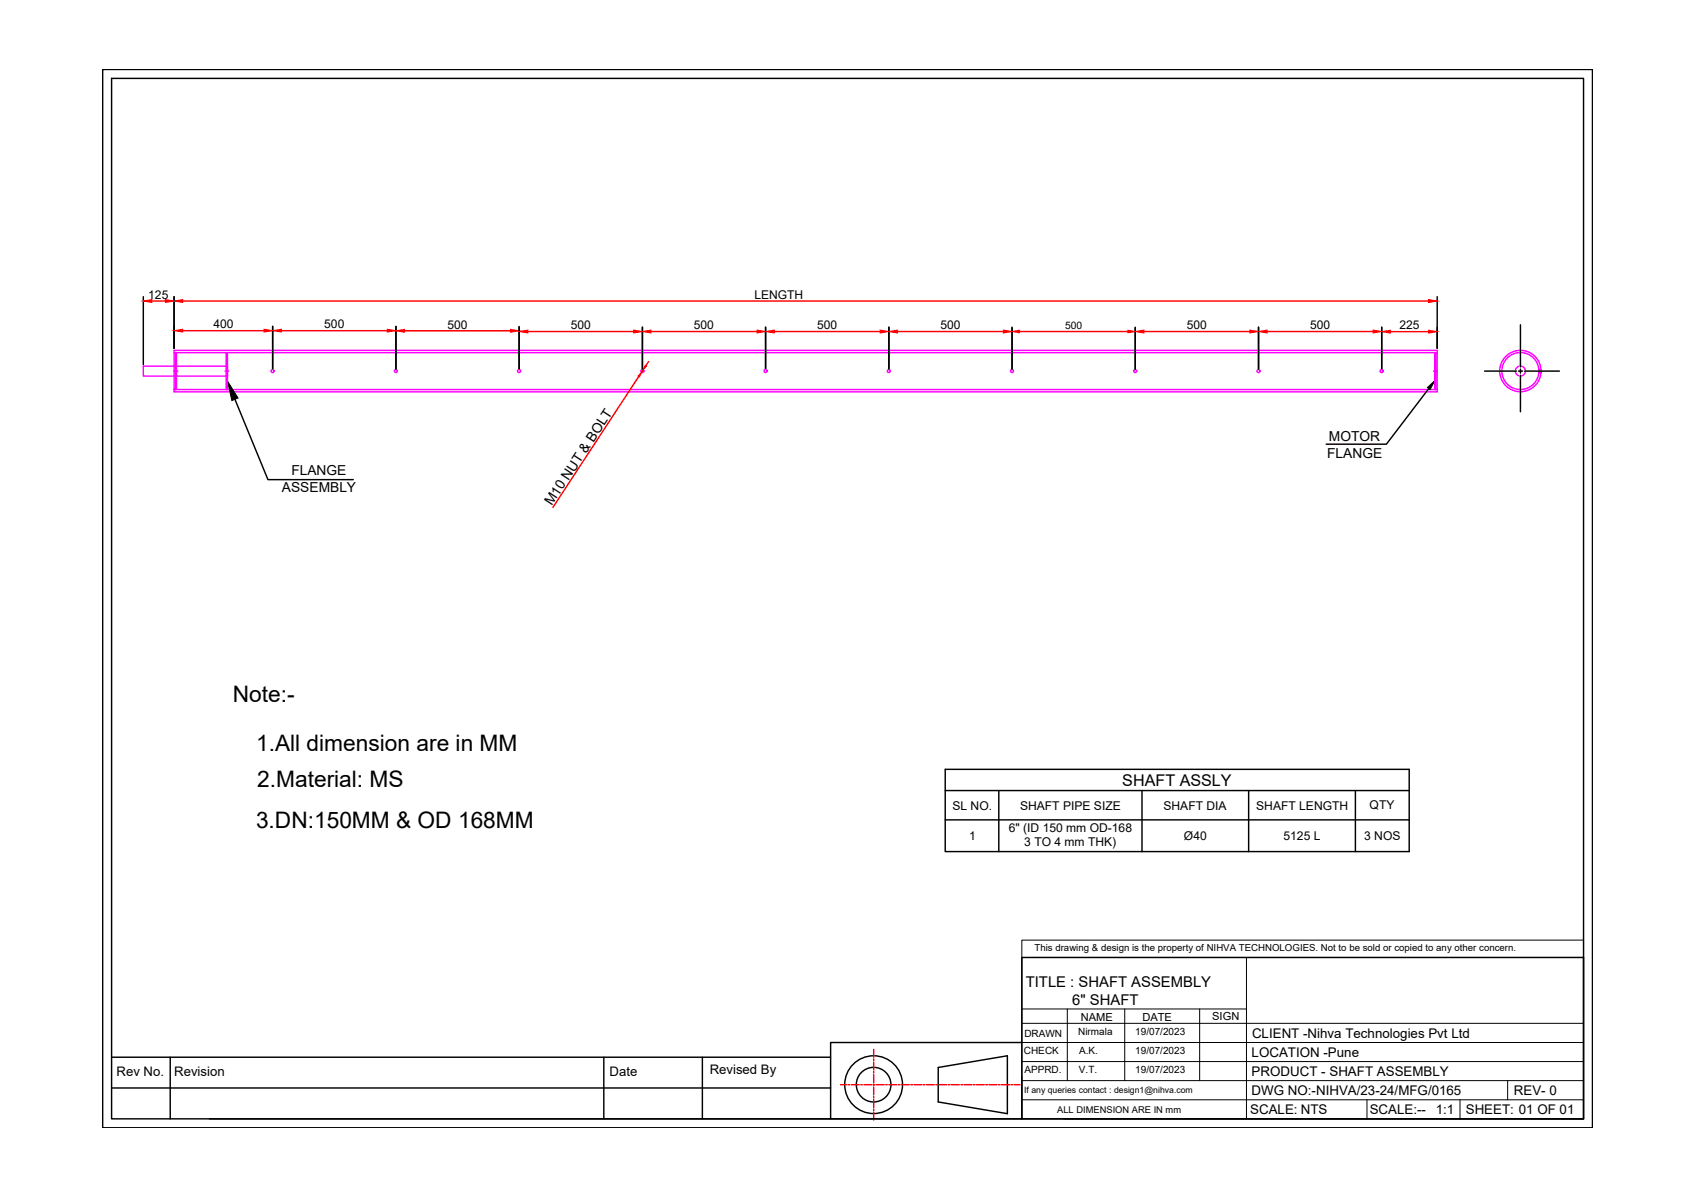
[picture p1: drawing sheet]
<svg xmlns="http://www.w3.org/2000/svg" width="297mm" height="210mm" viewBox="0 0 297 210" stroke-linecap="round" stroke-linejoin="round" font-family="sans-serif">
<!-- layer: 0 -->
<g fill="none" stroke="#f0f" stroke-width=".25">
<path d="M25.1 64.3h14.8v1.7h-14.8zM30.5 61.9h221.7v6.5h-221.7zM30.5 61.9v-.4h221.7v.4M30.5 68.4v.4h221.7v-.4M30.5 65.1h.7M30.8 61.9h.2v6.5h-.2zM30.8 66h.2M30.8 64.2h.2M39.5 65.1h.6M39.7 61.9h.2v6.5h-.2zM39.7 66h.2M39.7 64.2h.2"/>
<path d="M251.5 65.1h.7M251.7 61.9h.2v6.5h-.2zM251.7 66h.2M251.7 64.2h.2M270 64.9h.4M270 65.4h.4"/>
<circle cx="47.8" cy="65.1" r=".26"/>
<circle cx="69.5" cy="65.1" r=".26"/>
<circle cx="91.1" cy="65.1" r=".26"/>
<circle cx="112.7" cy="65.1" r=".26"/>
<circle cx="134.3" cy="65.1" r=".26"/>
<circle cx="155.9" cy="65.1" r=".26"/>
<circle cx="177.6" cy="65.1" r=".26"/>
<circle cx="199.2" cy="65.1" r=".26"/>
<circle cx="220.8" cy="65.1" r=".26"/>
<circle cx="242.4" cy="65.1" r=".26"/>
<circle cx="266.8" cy="65.1" r="3.6"/>
<circle cx="266.8" cy="65.1" r="3.2"/>
<circle cx="266.8" cy="65.1" r=".88"/>
</g>
<g fill="none" stroke="#000" stroke-width=".25">
<path d="M18 12.2h261.4v185.7h-261.4zM19.6 13.8h258.2v182.6h-258.2zM25.1 52.1v11.9M30.5 52.1v9M47.8 57.3v7.4M69.5 57.3v7.4M91.1 57.3v7.4M112.7 57.4v7.3M134.3 57.4v7.3M156 57.4v7.3M177.6 57.4v7.4M199.2 57.4v7.4"/>
<path d="M220.8 57.4v7.3M242.4 57.4v7.3M252.2 52.1v9M266.8 57v7.4M41.2 70.1l5.8 14.1h15M250.7 68.2l-7.5 9.8h-10.5M260.5 65.1h5.5M266.4 65.1h.7M266.8 64.8v.7M266.8 65.8v6.5M267.5 65.1h6.1M165.8 135h81.4v14.5h-81.4z"/>
<path d="M165.8 138.7h81.4M175.2 138.7v10.8M200.4 138.7v10.8M219.1 138.7v10.8M237.8 138.7v10.8M165.8 143.9h81.4M179.3 168h98.5v28.4h-98.5zM19.6 190.9h126.1M19.6 185.5h126.1M29.9 185.5v10.9M105.9 185.5v10.9M123.2 185.5v10.9"/>
<path d="M145.7 196.4h33.6M164.6 187.3l12.1-2v10.2l-12.1-2.1zM179.3 183h-33.6v13.4h-109M186.7 196.4h91.1"/>
<circle cx="153.3" cy="190.4" r="5.1"/>
<circle cx="153.3" cy="190.4" r="3"/>
</g>
<g fill="none" stroke="#f00" stroke-width=".25">
<path d="M26.6 52.8h2.4M32 52.8h218.7M32 58h14.3M49.4 58h18.5M71 58.1h18.6M92.6 58.2h18.6M114.2 58.2h18.6M135.8 58.2h18.6M157.5 58.2h18.5M178.9 58.2h19M200.7 58.2h18.6M222.3 58.2h18.6"/>
<path d="M243.9 58.2h6.8M112.1 66.1l-15.1 22.9M112.8 64.9l-.2 .4M113.8 63.5l-.5 .7M147.5 190.4h1M148.8 190.4h.3M149.4 190.4h1.3M151 190.4h.3M151.6 190.4h1.3M153.2 190.4h.3M153.3 184.2v1.4M153.3 185.8v.3"/>
<path d="M153.3 186.4v1.4M153.3 188v.3M153.3 188.6v1.4M153.3 190.2v.3M153.3 190.8v1.4M153.3 192.4v.3M153.3 193v1.4M153.3 194.6v.3M153.3 195.2v1.4M153.8 190.4h1.3M155.4 190.4h.3M156 190.4h1.3"/>
<path d="M157.6 190.4h.3M158.2 190.4h1.3M159.8 190.4h.3M160.4 190.4h1.3M162 190.4h.3M162.5 190.4h1.4M164.2 190.4h.3M164.7 190.4h1.4M166.4 190.4h.3M166.9 190.4h1.4M168.6 190.4h.3M169.1 190.4h1.4"/>
<path d="M170.8 190.4h.3M171.3 190.4h1.4M173 190.4h.2M173.5 190.4h1.4M175.2 190.4h.3M175.7 190.4h1.4M177.4 190.4h.3M177.9 190.4h1.1"/>
</g>
<g fill="#f00" stroke="#f00" stroke-width=".18">
<path d="M30.5 52.8l1.5-.2v.5z"/>
<path d="M250.7 52.6l1.5 .2-1.5 .3z"/>
<path d="M25.1 52.8l1.5-.2v.5z"/>
<path d="M29 52.6l1.5 .2-1.5 .3z"/>
<path d="M30.5 58l1.5-.2v.5z"/>
<path d="M46.3 57.8l1.5 .2-1.5 .3z"/>
<path d="M47.8 58l1.6-.2v.5z"/>
<path d="M67.9 57.8l1.6 .2-1.6 .3z"/>
<path d="M69.5 58.1l1.5-.3v.5z"/>
<path d="M89.6 57.8l1.5 .3-1.5 .2z"/>
<path d="M91.1 58.2l1.5-.3v.5z"/>
<path d="M111.2 57.9l1.5 .3-1.5 .2z"/>
<path d="M113.2 64.1l.2 .2-.6 .6z"/>
<path d="M112.6 65.3l-.4 .8-.2-.1z"/>
<path d="M112.7 58.2l1.5-.3v.5z"/>
<path d="M132.8 57.9l1.5 .3-1.5 .2z"/>
<path d="M134.3 58.2l1.5-.3v.5z"/>
<path d="M154.4 57.9l1.6 .3-1.6 .2z"/>
<path d="M242.4 58.2l1.5-.2v.5z"/>
<path d="M250.7 58l1.5 .2-1.5 .3z"/>
<path d="M156 58.2l1.5-.3v.5z"/>
<path d="M176 57.9l1.6 .3-1.6 .2z"/>
<path d="M177.6 58.2l1.3-.2v.4z"/>
<path d="M197.9 58l1.3 .2-1.3 .2z"/>
<path d="M199.2 58.2l1.5-.3v.5z"/>
<path d="M219.3 57.9l1.5 .3-1.5 .2z"/>
<path d="M220.8 58.2l1.5-.3v.5z"/>
<path d="M240.9 57.9l1.5 .3-1.5 .2z"/>
</g>
<path d="M39.9 66.9l1.9 3-1.1 .4zM250.4 68l1.3-1.2-.8 1.6z" fill="#000" stroke="#000" stroke-width=".18"/>
<g fill="none" stroke="#000" stroke-width=".18">
<path d="M179.3 165h98.5v3h-98.5zM179.3 179.6h98.5M179.3 168v28.4M179.3 177.1h39.4M181 168h96.8M187.3 177.1v12.6M197.3 177.1v12.6M210.5 177.1v12.6M218.7 168v28.4M179.3 189.7h98.5M179.3 186.3h98.5M179.3 183h98.5"/>
<path d="M179.3 193h98.5M239.8 193v3.4M256.2 193v3.4M264.5 189.7v3.3"/>
</g>
<g font-size="4">
<text x="40.8" y="123.2">Note:-</text>
<text x="44.9" y="131.8">1.All dimension are in MM</text>
<text x="45.1" y="138.2">2.Material: MS</text>
<text x="44.9" y="145.4">3.DN:150MM &amp; OD 168MM</text>
</g>
<text font-size="2.8" x="196.9" y="137.9">SHAFT ASSLY</text>
<g font-size="2.6">
<text x="180" y="173.2">TITLE : SHAFT ASSEMBLY</text>
<text x="188.1" y="176.4">6&quot; SHAFT</text>
</g>
<g font-size="2.4">
<text x="233.2" y="77.4">MOTOR</text>
<text x="51.1" y="83.4">FLANGE</text>
<text x="232.9" y="80.3">FLANGE</text>
<text x="49.5" y="86.4">ASSEMBLY</text>
<text x="96.8" y="88.9" transform="rotate(-57 96.8 88.9)">M10 NUT &amp; BOLT</text>
</g>
<g font-size="2.3">
<text x="219.6" y="185.4">LOCATION -Pune</text>
<text x="219.7" y="182.1">CLIENT -Nihva Technologies Pvt Ltd</text>
<text x="20.4" y="188.8">Rev No.</text>
<text x="30.6" y="188.8">Revision</text>
<text x="107" y="188.8">Date</text>
<text x="124.5" y="188.6">Revised By</text>
<text x="219.6" y="188.8">PRODUCT - SHAFT ASSEMBLY</text>
<text x="219.4" y="195.5">SCALE: NTS</text>
<text x="219.6" y="192.2">DWG NO:-NIHVA/23-24/MFG/0165</text>
<text x="240.3" y="195.5">SCALE:--</text>
<text x="251.9" y="195.5">1:1</text>
<text x="257.2" y="195.5">SHEET: 01 OF 01</text>
<text x="265.6" y="192.1">REV- 0</text>
</g>
<g font-size="2.1">
<text x="26" y="52.4">125</text>
<text x="132.4" y="52.4">LENGTH</text>
<text x="37.5" y="57.6">400</text>
<text x="56.9" y="57.6">500</text>
<text x="78.5" y="57.7">500</text>
<text x="100.1" y="57.8">500</text>
<text x="121.8" y="57.8">500</text>
<text x="143.4" y="57.8">500</text>
<text x="165" y="57.8">500</text>
<text x="208.2" y="57.8">500</text>
<text x="229.9" y="57.8">500</text>
<text x="245.5" y="57.8">225</text>
<text x="167.1" y="142.1">SL NO.</text>
<text x="179" y="142.1">SHAFT PIPE SIZE</text>
<text x="204.1" y="142.1">SHAFT DIA</text>
<text x="220.4" y="142.1">SHAFT LENGTH</text>
<text x="240.3" y="142">QTY</text>
<text x="170" y="147.4">1</text>
<text x="177" y="145.9">6&quot; (ID 150 mm OD-168</text>
<text x="179.7" y="148.5">3 TO 4 mm THK)</text>
<text x="207.7" y="147.4">Ø40</text>
<text x="225.2" y="147.4">5125 L</text>
<text x="239.4" y="147.4">3 NOS</text>
</g>
<g font-size="2">
<text x="189.6" y="179.1">NAME</text>
<text x="200.4" y="179.1">DATE</text>
<text x="212.7" y="179">SIGN</text>
</g>
<g font-size="1.8">
<text x="186.9" y="57.8">500</text>
<text x="179.6" y="185">CHECK</text>
<text x="179.7" y="182">DRAWN</text>
<text x="189.2" y="181.6">Nirmala</text>
<text x="189.3" y="184.9">A.K.</text>
<text x="199.2" y="181.6">19/07/2023</text>
<text x="199.2" y="185">19/07/2023</text>
<text x="179.7" y="188.3">APPRD.</text>
<text x="189.3" y="188.3">V.T.</text>
<text x="199.2" y="188.3">19/07/2023</text>
</g>
<text font-size="1.7" x="181.5" y="166.9">This drawing &amp; design is the property of NIHVA TECHNOLOGIES. Not to be sold or copied to any other concern.</text>
<text font-size="1.6" x="185.5" y="195.3">ALL DIMENSION ARE IN mm</text>
<text font-size="1.5" x="179.7" y="191.8">If any queries contact : design1@nihva.com</text>
</svg>
